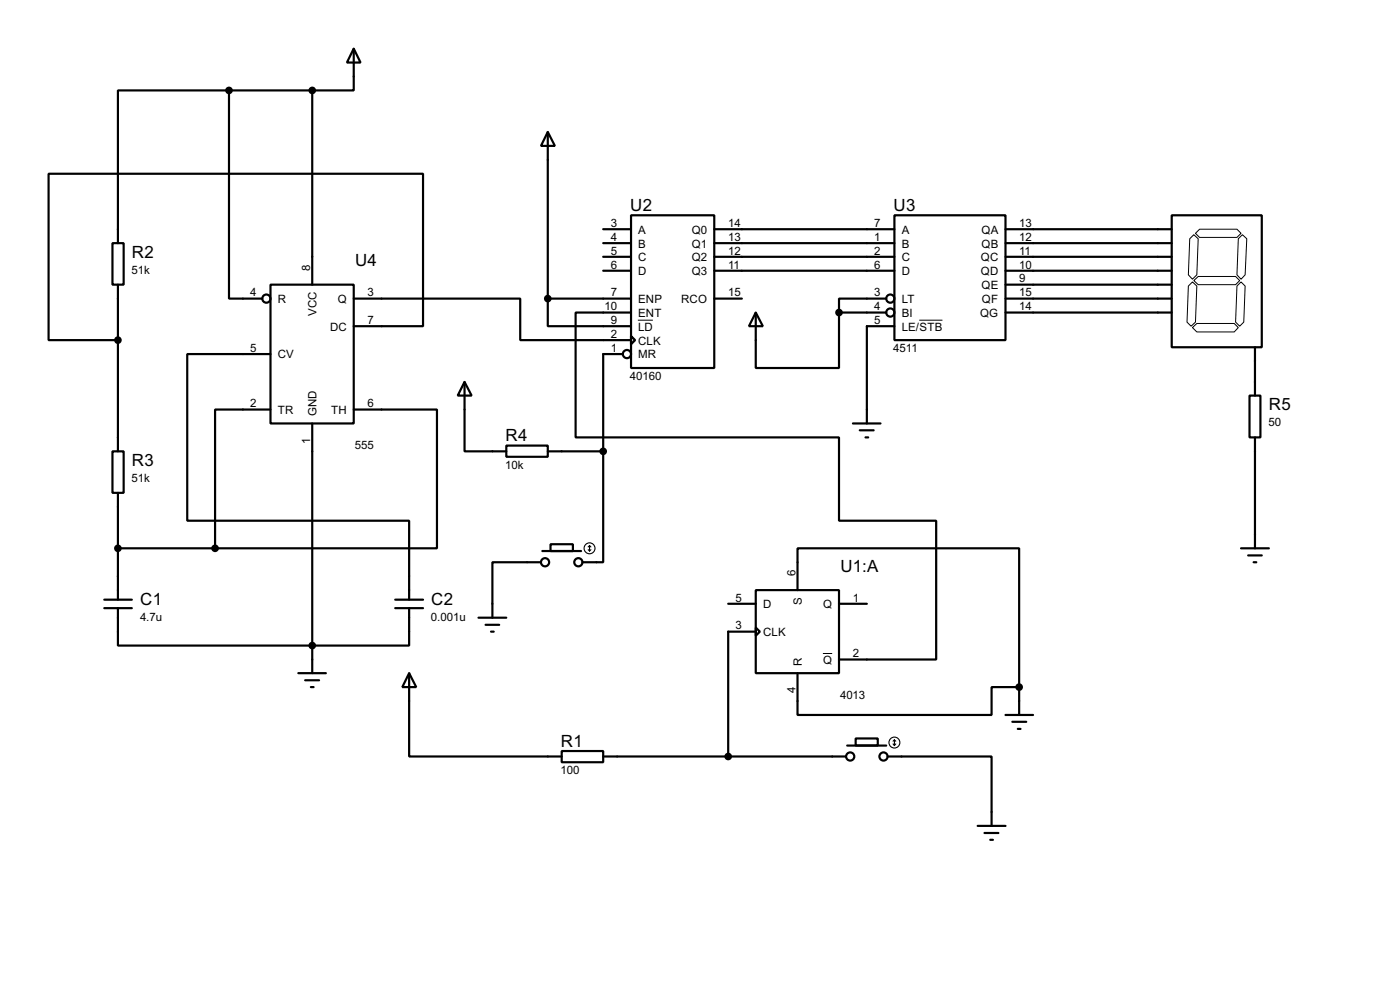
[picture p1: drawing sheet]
<svg xmlns="http://www.w3.org/2000/svg" width="256mm" height="180mm" viewBox="0 0 256 180" stroke-linecap="round" stroke-linejoin="round" font-family="sans-serif">
<g fill="none" stroke="#000" stroke-width=".4">
<path d="M42 16.6h-20.4v27.9M42 16.6v38.1h6.1M42 16.6h15.2M57.2 16.6v35.5M64.8 8.9l1.3 2.6h-2.5zM64.8 8.9v7.7h-7.6M100.4 24.2l1.3 2.5h-2.6zM100.4 24.2v30.5M115.6 39.4h15.3v28h-15.3zM163.9 39.4h20.3v22.9h-20.3zM214.7 39.4h16.5v24.2h-16.5zM20.6 44.5h2.1v7.6h-2.1z"/>
<path d="M21.6 52.1v30.5M49.6 52.1h15.2v25.4h-15.2zM64.8 54.7h30.5v7.6h20.3M64.8 59.7h12.7v-27.9h-68.6v30.5h12.7M100.4 54.7v5h15.2M100.4 54.7h15.2M110.5 42h5.1M110.5 44.5h5.1M110.5 47h5.1M110.5 49.6h5.1M115.6 57.2h-10.1v22.9h48.2v15.2h17.8v25.4h-17.8M130.9 42h33"/>
<path d="M130.9 44.5h33M130.9 47h33M130.9 49.6h33M130.9 54.7h5M138.5 57.2l1.3 2.5h-2.6zM138.5 57.2v10.2h15.2v-10.2M153.7 57.2h8.7M162.4 54.7h-8.7v2.5M163.9 59.7h-5.1v17.8M184.2 42h30.5M184.2 44.5h30.5M184.2 47h30.5"/>
<path d="M184.2 49.6h30.5M184.2 54.7h30.5M184.2 57.2h30.5M184.2 52.1h30.5M49.6 75h-10.2v25.4M49.6 64.8h-15.3v30.5h40.7v14.5M57.2 77.5v45.7M64.8 75h15.3v25.4h-40.7M85.1 69.9l1.3 2.5h-2.5zM85.1 69.9v12.7h7.7M114.1 64.8h-3.6v17.8M115.6 61.5l.8 .8-.8 .7z"/>
<path d="M156.3 77.5h5M157.5 78.8h2.6M228.9 72.4h2v7.7h-2zM229.9 63.6v8.8M20.6 82.6h2.1v7.6h-2.1zM21.6 90.2v19.6M92.8 81.6h7.6v2h-7.6zM100.4 82.6h10.1M100.9 99.6h4.1v1.3h-4.1zM110.5 82.6v20.3h-3.8M158.6 80.1h.5M229.9 80.1v20.3"/>
<path d="M19.1 109.8h5.1M19.1 111.3h5.1M21.6 111.3v6.9h53.4v-6.9M21.6 100.4h17.8M72.4 109.8h5.1M72.4 111.3h5.1M87.7 113.1h5.1M89 114.4h2.5M90 115.6h.5M99.1 102.9h-8.9v10.2M99.4 100.9h7.1M133.4 110.5h5.1"/>
<path d="M138.5 108h15.2v15.2h-15.2zM138.5 114.9l.7 .7-.7 .8zM138.5 115.6h-5.1v22.9M146.1 108v-7.6h40.6v25.4M153.7 110.5h5.1M227.4 100.4h5.1M228.7 101.7h2.5M229.7 102.9h.5M54.7 123.2h5M55.9 124.5h2.6M57 125.8h.5M75 123.2l1.3 2.6h-2.6z"/>
<path d="M75 123.2v15.3h27.9M102.9 137.5h7.6v2h-7.6zM110.5 138.5h44.5M146.1 123.2v7.7h35.6v-5.1h5M155.2 136.5h7.2M156.8 135.2h4v1.3h-4zM162.6 138.5h19.1v12.7M184.2 130.9h5.1M185.5 132.1h2.5M186.5 133.4h.5M186.7 125.8v5.1M179.1 151.2h5.1"/>
<path d="M180.4 152.5h2.5M181.4 153.7h.5"/>
<circle cx="48.8" cy="54.7" r=".75"/>
<circle cx="163.1" cy="57.2" r=".75"/>
<circle cx="163.1" cy="54.7" r=".75"/>
<circle cx="114.8" cy="64.8" r=".75"/>
<circle cx="99.8" cy="102.9" r=".75"/>
<circle cx="105.9" cy="102.9" r=".75"/>
<circle cx="155.7" cy="138.5" r=".75"/>
<circle cx="161.8" cy="138.5" r=".75"/>
</g>
<g fill="none" stroke="#000" stroke-width=".2">
<path d="M108 99.9v1M108 99.9l-.2 .2M108 99.9l.3 .2M107.8 100.6l.2 .3M108.3 100.6l-.3 .3M163.6 136.2l.3 .3M163.9 135.4v1.1M163.9 135.4l-.3 .3M163.9 135.4l.2 .3M164.1 136.2l-.2 .3"/>
<circle cx="108" cy="100.4" r="1"/>
<circle cx="163.8" cy="135.9" r="1"/>
</g>
<path d="M116.9 58.6h2.7M168.4 58.6h4.3M217.7 52.4l.8-.8 .8 .8-.3 6.6-.8 .7-.7-.7zM218 43.7l.7-.7 .8 .7-.2 6.6-.8 .8-.8-.8zM218.5 60l.8-.8h6.8l.8 .8-.8 .8h-6.8zM218.7 51.4l.8-.8h6.9l.7 .8-.7 .7h-6.9zM219 42.7l.8-.7h6.8l.8 .7-.8 .8h-6.8zM226.6 52.4l.8-.8 .7 .8-.2 6.6-.8 .7-.7-.7zM226.9 43.7l.7-.7 .8 .7-.3 6.6-.7 .8-.8-.8zM150.8 119.6h1.7" fill="none" stroke="#000" stroke-width=".18"/>
<g fill="#000" stroke="#000" stroke-width=".4">
<circle cx="41.9" cy="16.6" r=".5"/>
<circle cx="57.2" cy="16.6" r=".5"/>
<circle cx="100.3" cy="54.7" r=".5"/>
<circle cx="153.7" cy="57.2" r=".5"/>
<circle cx="21.6" cy="62.3" r=".5"/>
<circle cx="110.5" cy="82.6" r=".5"/>
<circle cx="21.6" cy="100.4" r=".5"/>
<circle cx="39.4" cy="100.4" r=".5"/>
<circle cx="57.2" cy="118.2" r=".5"/>
<circle cx="133.4" cy="138.5" r=".5"/>
<circle cx="186.7" cy="125.8" r=".5"/>
</g>
<g font-size="3.5">
<text x="115.5" y="38.6">U2</text>
<text x="163.7" y="38.6">U3</text>
<text x="24.2" y="47.2">R2</text>
<text x="65.1" y="48.7">U4</text>
<text x="232.5" y="75.1">R5</text>
<text x="92.6" y="80.8">R4</text>
<text x="24.2" y="85.3">R3</text>
<text x="154" y="104.7">U1:A</text>
<text x="25.7" y="110.7">C1</text>
<text x="79" y="110.7">C2</text>
<text x="102.8" y="136.7">R1</text>
</g>
<g font-size="2.4">
<text x="111.9" y="41.6">3</text>
<text x="133.4" y="41.6">14</text>
<text x="160.2" y="41.6">7</text>
<text x="186.7" y="41.6">13</text>
<text x="111.9" y="44.1">4</text>
<text x="111.9" y="46.6">5</text>
<text x="116.9" y="42.7">A</text>
<text x="116.9" y="45.3">B</text>
<text x="116.9" y="47.8">C</text>
<text x="126.7" y="42.7">Q0</text>
<text x="126.7" y="45.3">Q1</text>
<text x="126.7" y="47.8">Q2</text>
<text x="133.4" y="44.1">13</text>
<text x="133.4" y="46.6">12</text>
<text x="160.2" y="44.1">1</text>
<text x="160.2" y="46.6">2</text>
<text x="165.2" y="42.7">A</text>
<text x="165.2" y="45.3">B</text>
<text x="165.2" y="47.8">C</text>
<text x="179.7" y="47.8">QC</text>
<text x="179.8" y="42.7">QA</text>
<text x="179.8" y="45.3">QB</text>
<text x="186.7" y="44.1">12</text>
<text x="186.7" y="46.6">11</text>
<text x="24.1" y="50.1">51k</text>
<text x="56.8" y="49.5" transform="rotate(-90 56.8 49.5)">8</text>
<text x="111.9" y="49.2">6</text>
<text x="116.9" y="50.4">D</text>
<text x="126.7" y="50.4">Q3</text>
<text x="133.4" y="49.2">11</text>
<text x="160.2" y="49.2">6</text>
<text x="165.2" y="50.4">D</text>
<text x="179.7" y="50.4">QD</text>
<text x="179.8" y="52.9">QE</text>
<text x="186.7" y="49.2">10</text>
<text x="186.7" y="51.7">9</text>
<text x="45.9" y="54.3">4</text>
<text x="50.9" y="55.4">R</text>
<text x="58" y="57.9" transform="rotate(-90 58 57.9)">VCC</text>
<text x="61.9" y="55.4">Q</text>
<text x="67.4" y="59.3">7</text>
<text x="67.4" y="54.3">3</text>
<text x="110.8" y="56.8">10</text>
<text x="111.9" y="54.3">7</text>
<text x="111.9" y="59.3">9</text>
<text x="116.9" y="55.4">ENP</text>
<text x="116.9" y="58">ENT</text>
<text x="124.8" y="55.4">RCO</text>
<text x="133.4" y="54.3">15</text>
<text x="160.2" y="54.3">3</text>
<text x="160.2" y="56.8">4</text>
<text x="160.2" y="59.3">5</text>
<text x="165.2" y="55.4">LT</text>
<text x="165.2" y="58">BI</text>
<text x="179.5" y="58">QG</text>
<text x="179.9" y="55.4">QF</text>
<text x="186.7" y="54.3">15</text>
<text x="186.7" y="56.8">14</text>
<text x="45.9" y="64.4">5</text>
<text x="50.9" y="65.6">CV</text>
<text x="60.5" y="60.5">DC</text>
<text x="111.9" y="61.9">2</text>
<text x="111.9" y="64.4">1</text>
<text x="116.9" y="60.5">LD</text>
<text x="116.9" y="63.1">CLK</text>
<text x="116.9" y="65.6">MR</text>
<text x="163.7" y="64.5">4511</text>
<text x="165.2" y="60.5">LE/STB</text>
<text x="115.4" y="69.5">40160</text>
<text x="45.9" y="74.6">2</text>
<text x="50.9" y="75.8">TR</text>
<text x="58" y="76.2" transform="rotate(-90 58 76.2)">GND</text>
<text x="60.7" y="75.8">TH</text>
<text x="67.4" y="74.6">6</text>
<text x="56.8" y="81.2" transform="rotate(-90 56.8 81.2)">1</text>
<text x="65" y="82.2">555</text>
<text x="232.4" y="78.1">50</text>
<text x="24.1" y="88.2">51k</text>
<text x="92.6" y="85.8">10k</text>
<text x="145.7" y="105.4" transform="rotate(-90 145.7 105.4)">6</text>
<text x="25.7" y="113.6">4.7u</text>
<text x="79" y="113.6">0.001u</text>
<text x="134.8" y="110.1">5</text>
<text x="139.8" y="111.3">D</text>
<text x="146.9" y="110.7" transform="rotate(-90 146.9 110.7)">S</text>
<text x="150.8" y="111.3">Q</text>
<text x="156.3" y="110.1">1</text>
<text x="134.8" y="115.2">3</text>
<text x="139.8" y="116.4">CLK</text>
<text x="146.9" y="121.9" transform="rotate(-90 146.9 121.9)">R</text>
<text x="150.8" y="121.5">Q</text>
<text x="156.3" y="120.3">2</text>
<text x="145.7" y="126.9" transform="rotate(-90 145.7 126.9)">4</text>
<text x="153.9" y="128">4013</text>
<text x="102.7" y="141.7">100</text>
</g>
</svg>
